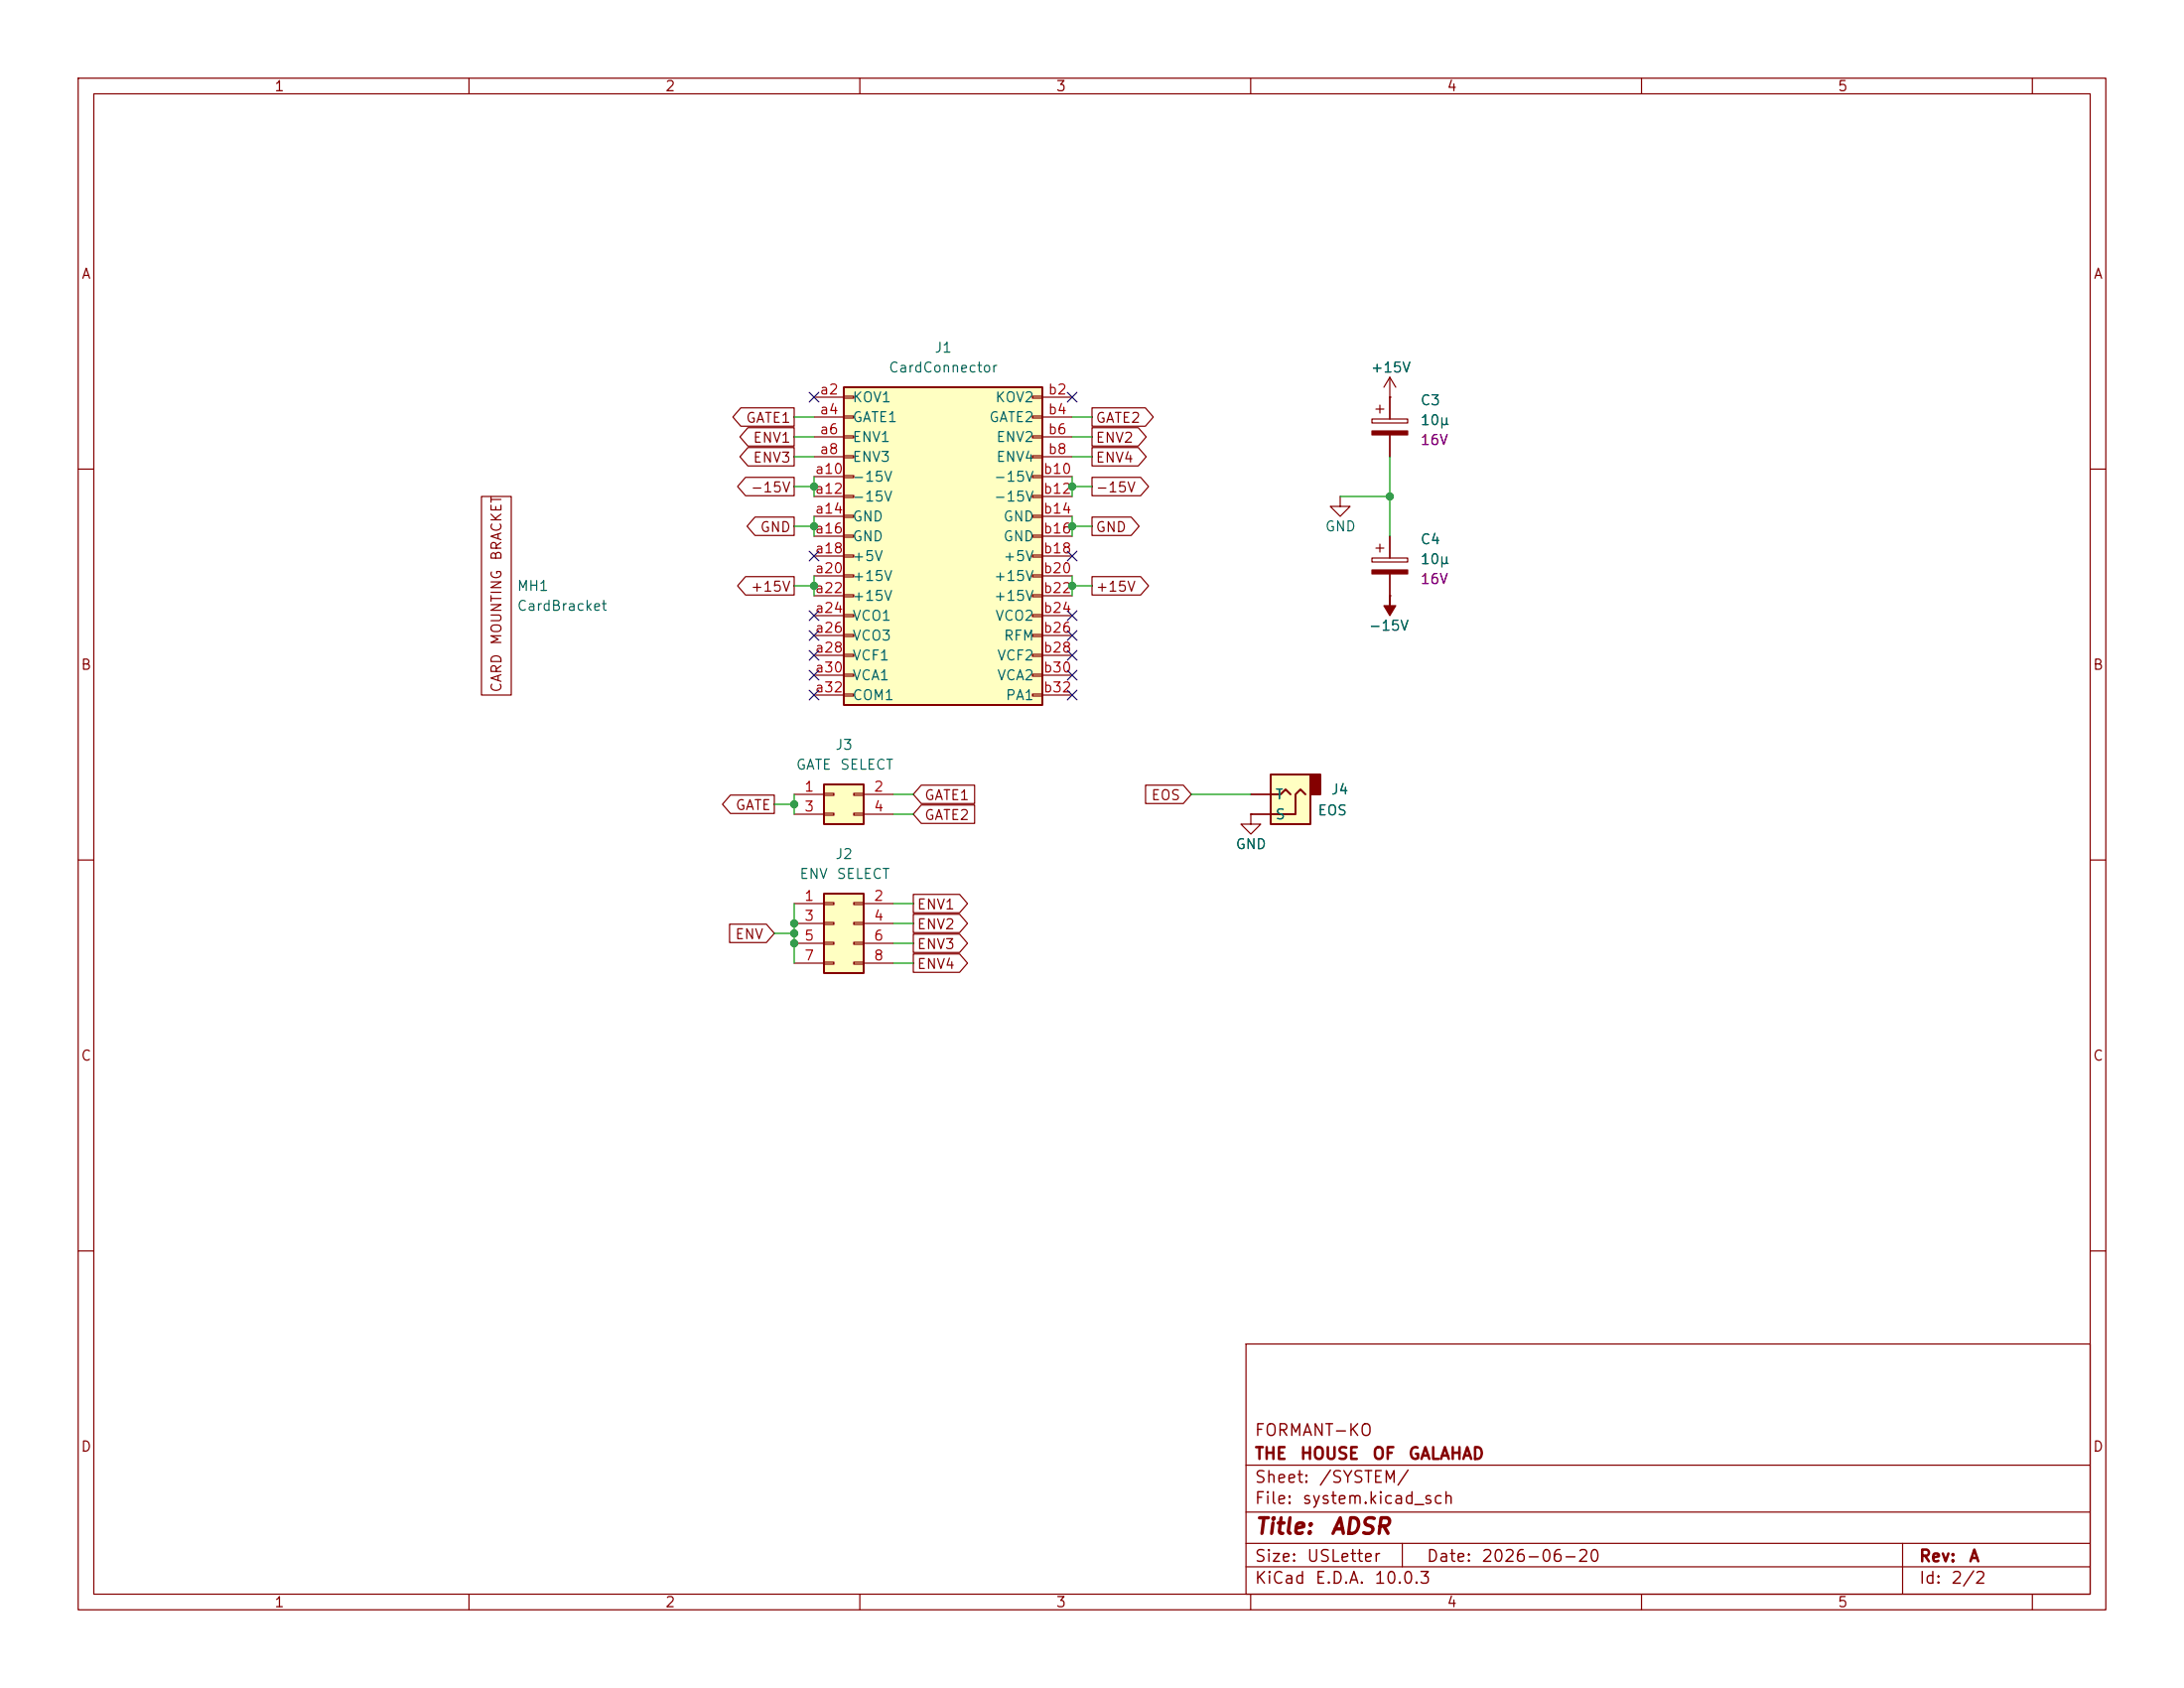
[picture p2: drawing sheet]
(kicad_sch
 (version 20260306)
 (generator "eeschema")
 (generator_version "10.0")
 (paper "USLetter")
 (title_block
  (title "ADSR")
  (date "2026-06-20")
  (rev "A")
  (company "THE HOUSE OF GALAHAD")
  (comment 1 "FORMANT-KO"))
 (lib_symbols
  (symbol "Connector_Generic:Conn_02x02_Odd_Even"
   (pin_names
    (offset 1.016) (hide yes)) (exclude_from_sim no) (in_bom yes) (on_board yes)
   (in_pos_files yes)
   (duplicate_pin_numbers_are_jumpers no)
   (property "Reference" "J" (at 1.27 2.54 0) (show_name no) (do_not_autoplace no) (effects (font (size 1.27 1.27))))
   (property "Value" "Conn_02x02_Odd_Even" (at 1.27 -5.08 0) (show_name no) (do_not_autoplace no) (effects (font (size 1.27 1.27))))
   (property "Footprint" "" (at 0 0 0) (show_name no) (do_not_autoplace no) (hide yes) (effects (font (size 1.27 1.27))))
   (property "Datasheet" "" (at 0 0 0) (show_name no) (do_not_autoplace no) (hide yes) (effects (font (size 1.27 1.27))))
   (property "Description" "Generic connector, double row, 02x02, odd/even pin numbering scheme (row 1 odd numbers, row 2 even numbers), script generated (kicad-library-utils/schlib/autogen/connector/)" (at 0 0 0) (show_name no) (do_not_autoplace no) (hide yes) (effects (font (size 1.27 1.27))))
   (symbol "Conn_02x02_Odd_Even_1_1"
    (rectangle (start -1.27 1.27) (end 3.81 -3.81) (stroke (width 0.254) (type default)) (fill (type background)))
    (rectangle (start -1.27 0.127) (end 0 -0.127) (stroke (width 0.1524) (type default)) (fill (type none)))
    (rectangle (start -1.27 -2.413) (end 0 -2.667) (stroke (width 0.1524) (type default)) (fill (type none)))
    (rectangle (start 3.81 0.127) (end 2.54 -0.127) (stroke (width 0.1524) (type default)) (fill (type none)))
    (rectangle (start 3.81 -2.413) (end 2.54 -2.667) (stroke (width 0.1524) (type default)) (fill (type none)))
    (pin passive line (at -5.08 0 0) (length 3.81) (name "Pin_1" (effects (font (size 1.27 1.27)))) (number "1" (effects (font (size 1.27 1.27)))))
    (pin passive line (at 7.62 0 180) (length 3.81) (name "Pin_2" (effects (font (size 1.27 1.27)))) (number "2" (effects (font (size 1.27 1.27)))))
    (pin passive line (at -5.08 -2.54 0) (length 3.81) (name "Pin_3" (effects (font (size 1.27 1.27)))) (number "3" (effects (font (size 1.27 1.27)))))
    (pin passive line (at 7.62 -2.54 180) (length 3.81) (name "Pin_4" (effects (font (size 1.27 1.27)))) (number "4" (effects (font (size 1.27 1.27))))))
   (embedded_fonts no))
  (symbol "Connector_Generic:Conn_02x04_Odd_Even"
   (pin_names
    (offset 1.016) (hide yes)) (exclude_from_sim no) (in_bom yes) (on_board yes)
   (in_pos_files yes)
   (duplicate_pin_numbers_are_jumpers no)
   (property "Reference" "J" (at 1.27 5.08 0) (show_name no) (do_not_autoplace no) (effects (font (size 1.27 1.27))))
   (property "Value" "Conn_02x04_Odd_Even" (at 1.27 -7.62 0) (show_name no) (do_not_autoplace no) (effects (font (size 1.27 1.27))))
   (property "Footprint" "" (at 0 0 0) (show_name no) (do_not_autoplace no) (hide yes) (effects (font (size 1.27 1.27))))
   (property "Datasheet" "" (at 0 0 0) (show_name no) (do_not_autoplace no) (hide yes) (effects (font (size 1.27 1.27))))
   (property "Description" "Generic connector, double row, 02x04, odd/even pin numbering scheme (row 1 odd numbers, row 2 even numbers), script generated (kicad-library-utils/schlib/autogen/connector/)" (at 0 0 0) (show_name no) (do_not_autoplace no) (hide yes) (effects (font (size 1.27 1.27))))
   (symbol "Conn_02x04_Odd_Even_1_1"
    (rectangle (start -1.27 3.81) (end 3.81 -6.35) (stroke (width 0.254) (type default)) (fill (type background)))
    (rectangle (start -1.27 2.667) (end 0 2.413) (stroke (width 0.1524) (type default)) (fill (type none)))
    (rectangle (start -1.27 0.127) (end 0 -0.127) (stroke (width 0.1524) (type default)) (fill (type none)))
    (rectangle (start -1.27 -2.413) (end 0 -2.667) (stroke (width 0.1524) (type default)) (fill (type none)))
    (rectangle (start -1.27 -4.953) (end 0 -5.207) (stroke (width 0.1524) (type default)) (fill (type none)))
    (rectangle (start 3.81 2.667) (end 2.54 2.413) (stroke (width 0.1524) (type default)) (fill (type none)))
    (rectangle (start 3.81 0.127) (end 2.54 -0.127) (stroke (width 0.1524) (type default)) (fill (type none)))
    (rectangle (start 3.81 -2.413) (end 2.54 -2.667) (stroke (width 0.1524) (type default)) (fill (type none)))
    (rectangle (start 3.81 -4.953) (end 2.54 -5.207) (stroke (width 0.1524) (type default)) (fill (type none)))
    (pin passive line (at -5.08 2.54 0) (length 3.81) (name "Pin_1" (effects (font (size 1.27 1.27)))) (number "1" (effects (font (size 1.27 1.27)))))
    (pin passive line (at 7.62 2.54 180) (length 3.81) (name "Pin_2" (effects (font (size 1.27 1.27)))) (number "2" (effects (font (size 1.27 1.27)))))
    (pin passive line (at -5.08 0 0) (length 3.81) (name "Pin_3" (effects (font (size 1.27 1.27)))) (number "3" (effects (font (size 1.27 1.27)))))
    (pin passive line (at 7.62 0 180) (length 3.81) (name "Pin_4" (effects (font (size 1.27 1.27)))) (number "4" (effects (font (size 1.27 1.27)))))
    (pin passive line (at -5.08 -2.54 0) (length 3.81) (name "Pin_5" (effects (font (size 1.27 1.27)))) (number "5" (effects (font (size 1.27 1.27)))))
    (pin passive line (at 7.62 -2.54 180) (length 3.81) (name "Pin_6" (effects (font (size 1.27 1.27)))) (number "6" (effects (font (size 1.27 1.27)))))
    (pin passive line (at -5.08 -5.08 0) (length 3.81) (name "Pin_7" (effects (font (size 1.27 1.27)))) (number "7" (effects (font (size 1.27 1.27)))))
    (pin passive line (at 7.62 -5.08 180) (length 3.81) (name "Pin_8" (effects (font (size 1.27 1.27)))) (number "8" (effects (font (size 1.27 1.27))))))
   (embedded_fonts no))
  (symbol "FormantKO:C_Polarized"
   (pin_numbers (hide yes))
   (pin_names
    (offset 0.254)) (exclude_from_sim no) (in_bom yes) (on_board yes)
   (in_pos_files yes)
   (duplicate_pin_numbers_are_jumpers no)
   (property "Reference" "C" (at 0.635 2.54 0) (show_name no) (do_not_autoplace no) (effects (font (size 1.27 1.27)) (justify left)))
   (property "Value" "C_Polarized" (at 0.635 -2.54 0) (show_name no) (do_not_autoplace no) (effects (font (size 1.27 1.27)) (justify left)))
   (property "Footprint" "FormantKO:CP_Axial_600" (at 0.9652 -3.81 0) (show_name no) (do_not_autoplace no) (hide yes) (effects (font (size 1.27 1.27))))
   (property "Datasheet" "" (at 0 0 0) (show_name no) (do_not_autoplace no) (hide yes) (effects (font (size 1.27 1.27))))
   (property "Description" "Polarized capacitor" (at 0 0 0) (show_name no) (do_not_autoplace no) (hide yes) (effects (font (size 1.27 1.27))))
   (property "Voltage" "V" (at 1.778 -4.826 0) (show_name no) (do_not_autoplace no) (effects (font (size 1.27 1.27))))
   (symbol "C_Polarized_0_1"
    (rectangle (start -2.286 0.508) (end 2.286 1.016) (stroke (width 0) (type default)) (fill (type none)))
    (polyline (pts (xy -1.778 2.286) (xy -0.762 2.286)) (stroke (width 0) (type default)) (fill (type none)))
    (polyline (pts (xy -1.27 2.794) (xy -1.27 1.778)) (stroke (width 0) (type default)) (fill (type none)))
    (rectangle (start 2.286 -0.508) (end -2.286 -1.016) (stroke (width 0) (type default)) (fill (type outline))))
   (symbol "C_Polarized_1_1"
    (pin passive line (at 0 3.81 270) (length 2.794) (name "" (effects (font (size 1.27 1.27)))) (number "1" (effects (font (size 1.27 1.27)))))
    (pin passive line (at 0 -3.81 90) (length 2.794) (name "" (effects (font (size 1.27 1.27)))) (number "2" (effects (font (size 1.27 1.27))))))
   (embedded_fonts no))
  (symbol "FormantKO:CardBracket" (exclude_from_sim no) (in_bom yes) (on_board yes)
   (in_pos_files yes)
   (duplicate_pin_numbers_are_jumpers no)
   (property "Reference" "MH" (at 0 13.97 0) (show_name no) (do_not_autoplace no) (effects (font (size 1.27 1.27))))
   (property "Value" "CardBracket" (at 0 0 0) (show_name no) (do_not_autoplace no) (effects (font (size 1.27 1.27))))
   (property "Footprint" "FormantKO:Card_Bracket" (at 0 0 0) (show_name no) (do_not_autoplace no) (hide yes) (effects (font (size 1.27 1.27))))
   (property "Datasheet" "" (at 0 0 0) (show_name no) (do_not_autoplace no) (hide yes) (effects (font (size 1.27 1.27))))
   (property "Description" "" (at 0 0 0) (show_name no) (do_not_autoplace no) (hide yes) (effects (font (size 1.27 1.27))))
   (symbol "CardBracket_0_1"
    (rectangle (start -1.905 12.7) (end 1.905 -12.7) (stroke (width 0) (type default)) (fill (type none))))
   (symbol "CardBracket_1_1"
    (text "CARD MOUNTING BRACKET" (at 0 0 900) (effects (font (size 1.27 1.27)))))
   (embedded_fonts no))
  (symbol "FormantKO:CardConnector"
   (pin_names
    (offset 1.016)) (exclude_from_sim no) (in_bom yes) (on_board yes)
   (in_pos_files yes)
   (duplicate_pin_numbers_are_jumpers no)
   (property "Reference" "J" (at 0 22.225 0) (show_name no) (do_not_autoplace no) (effects (font (size 1.27 1.27))))
   (property "Value" "CardConnector" (at 0 -22.225 0) (show_name no) (do_not_autoplace no) (effects (font (size 1.27 1.27))))
   (property "Footprint" "FormantKO:Card_Connector" (at 0 0 0) (show_name no) (do_not_autoplace no) (hide yes) (effects (font (size 1.27 1.27))))
   (property "Datasheet" "" (at 0.635 1.27 0) (show_name no) (do_not_autoplace no) (hide yes) (effects (font (size 1.27 1.27))))
   (property "Description" "DIN41612 connector, double row (AB) even pins only, 02x16, script generated (kicad-library-utils/schlib/autogen/connector/)" (at 0 0 0) (show_name no) (do_not_autoplace no) (hide yes) (effects (font (size 1.27 1.27))))
   (symbol "CardConnector_1_1"
    (rectangle (start -12.7 20.32) (end 12.7 -20.32) (stroke (width 0.254) (type default)) (fill (type background)))
    (rectangle (start -12.7 19.177) (end -11.43 18.923) (stroke (width 0.1524) (type default)) (fill (type none)))
    (rectangle (start -12.7 16.637) (end -11.43 16.383) (stroke (width 0.1524) (type default)) (fill (type none)))
    (rectangle (start -12.7 14.097) (end -11.43 13.843) (stroke (width 0.1524) (type default)) (fill (type none)))
    (rectangle (start -12.7 11.557) (end -11.43 11.303) (stroke (width 0.1524) (type default)) (fill (type none)))
    (rectangle (start -12.7 9.017) (end -11.43 8.763) (stroke (width 0.1524) (type default)) (fill (type none)))
    (rectangle (start -12.7 6.477) (end -11.43 6.223) (stroke (width 0.1524) (type default)) (fill (type none)))
    (rectangle (start -12.7 3.937) (end -11.43 3.683) (stroke (width 0.1524) (type default)) (fill (type none)))
    (rectangle (start -12.7 1.397) (end -11.43 1.143) (stroke (width 0.1524) (type default)) (fill (type none)))
    (rectangle (start -12.7 -1.143) (end -11.43 -1.397) (stroke (width 0.1524) (type default)) (fill (type none)))
    (rectangle (start -12.7 -3.683) (end -11.43 -3.937) (stroke (width 0.1524) (type default)) (fill (type none)))
    (rectangle (start -12.7 -6.223) (end -11.43 -6.477) (stroke (width 0.1524) (type default)) (fill (type none)))
    (rectangle (start -12.7 -8.763) (end -11.43 -9.017) (stroke (width 0.1524) (type default)) (fill (type none)))
    (rectangle (start -12.7 -11.303) (end -11.43 -11.557) (stroke (width 0.1524) (type default)) (fill (type none)))
    (rectangle (start -12.7 -13.843) (end -11.43 -14.097) (stroke (width 0.1524) (type default)) (fill (type none)))
    (rectangle (start -12.7 -16.383) (end -11.43 -16.637) (stroke (width 0.1524) (type default)) (fill (type none)))
    (rectangle (start -12.7 -18.923) (end -11.43 -19.177) (stroke (width 0.1524) (type default)) (fill (type none)))
    (rectangle (start 12.7 19.177) (end 11.43 18.923) (stroke (width 0.1524) (type default)) (fill (type none)))
    (rectangle (start 12.7 16.637) (end 11.43 16.383) (stroke (width 0.1524) (type default)) (fill (type none)))
    (rectangle (start 12.7 14.097) (end 11.43 13.843) (stroke (width 0.1524) (type default)) (fill (type none)))
    (rectangle (start 12.7 11.557) (end 11.43 11.303) (stroke (width 0.1524) (type default)) (fill (type none)))
    (rectangle (start 12.7 9.017) (end 11.43 8.763) (stroke (width 0.1524) (type default)) (fill (type none)))
    (rectangle (start 12.7 6.477) (end 11.43 6.223) (stroke (width 0.1524) (type default)) (fill (type none)))
    (rectangle (start 12.7 3.937) (end 11.43 3.683) (stroke (width 0.1524) (type default)) (fill (type none)))
    (rectangle (start 12.7 1.397) (end 11.43 1.143) (stroke (width 0.1524) (type default)) (fill (type none)))
    (rectangle (start 12.7 -1.143) (end 11.43 -1.397) (stroke (width 0.1524) (type default)) (fill (type none)))
    (rectangle (start 12.7 -3.683) (end 11.43 -3.937) (stroke (width 0.1524) (type default)) (fill (type none)))
    (rectangle (start 12.7 -6.223) (end 11.43 -6.477) (stroke (width 0.1524) (type default)) (fill (type none)))
    (rectangle (start 12.7 -8.763) (end 11.43 -9.017) (stroke (width 0.1524) (type default)) (fill (type none)))
    (rectangle (start 12.7 -11.303) (end 11.43 -11.557) (stroke (width 0.1524) (type default)) (fill (type none)))
    (rectangle (start 12.7 -13.843) (end 11.43 -14.097) (stroke (width 0.1524) (type default)) (fill (type none)))
    (rectangle (start 12.7 -16.383) (end 11.43 -16.637) (stroke (width 0.1524) (type default)) (fill (type none)))
    (rectangle (start 12.7 -18.923) (end 11.43 -19.177) (stroke (width 0.1524) (type default)) (fill (type none)))
    (pin passive line (at -16.51 19.05 0) (length 3.81) (name "KOV1" (effects (font (size 1.27 1.27)))) (number "a2" (effects (font (size 1.27 1.27)))))
    (pin passive line (at -16.51 16.51 0) (length 3.81) (name "GATE1" (effects (font (size 1.27 1.27)))) (number "a4" (effects (font (size 1.27 1.27)))))
    (pin passive line (at -16.51 13.97 0) (length 3.81) (name "ENV1" (effects (font (size 1.27 1.27)))) (number "a6" (effects (font (size 1.27 1.27)))))
    (pin passive line (at -16.51 11.43 0) (length 3.81) (name "ENV3" (effects (font (size 1.27 1.27)))) (number "a8" (effects (font (size 1.27 1.27)))))
    (pin power_out line (at -16.51 8.89 0) (length 3.81) (name "-15V" (effects (font (size 1.27 1.27)))) (number "a10" (effects (font (size 1.27 1.27)))))
    (pin passive line (at -16.51 6.35 0) (length 3.81) (name "-15V" (effects (font (size 1.27 1.27)))) (number "a12" (effects (font (size 1.27 1.27)))))
    (pin power_out line (at -16.51 3.81 0) (length 3.81) (name "GND" (effects (font (size 1.27 1.27)))) (number "a14" (effects (font (size 1.27 1.27)))))
    (pin passive line (at -16.51 1.27 0) (length 3.81) (name "GND" (effects (font (size 1.27 1.27)))) (number "a16" (effects (font (size 1.27 1.27)))))
    (pin power_out line (at -16.51 -1.27 0) (length 3.81) (name "+5V" (effects (font (size 1.27 1.27)))) (number "a18" (effects (font (size 1.27 1.27)))))
    (pin power_out line (at -16.51 -3.81 0) (length 3.81) (name "+15V" (effects (font (size 1.27 1.27)))) (number "a20" (effects (font (size 1.27 1.27)))))
    (pin passive line (at -16.51 -6.35 0) (length 3.81) (name "+15V" (effects (font (size 1.27 1.27)))) (number "a22" (effects (font (size 1.27 1.27)))))
    (pin output line (at -16.51 -8.89 0) (length 3.81) (name "VCO1" (effects (font (size 1.27 1.27)))) (number "a24" (effects (font (size 1.27 1.27)))))
    (pin output line (at -16.51 -11.43 0) (length 3.81) (name "VCO3" (effects (font (size 1.27 1.27)))) (number "a26" (effects (font (size 1.27 1.27)))))
    (pin output line (at -16.51 -13.97 0) (length 3.81) (name "VCF1" (effects (font (size 1.27 1.27)))) (number "a28" (effects (font (size 1.27 1.27)))))
    (pin output line (at -16.51 -16.51 0) (length 3.81) (name "VCA1" (effects (font (size 1.27 1.27)))) (number "a30" (effects (font (size 1.27 1.27)))))
    (pin output line (at -16.51 -19.05 0) (length 3.81) (name "COM1" (effects (font (size 1.27 1.27)))) (number "a32" (effects (font (size 1.27 1.27)))))
    (pin output line (at 16.51 19.05 180) (length 3.81) (name "KOV2" (effects (font (size 1.27 1.27)))) (number "b2" (effects (font (size 1.27 1.27)))))
    (pin output line (at 16.51 16.51 180) (length 3.81) (name "GATE2" (effects (font (size 1.27 1.27)))) (number "b4" (effects (font (size 1.27 1.27)))))
    (pin output line (at 16.51 13.97 180) (length 3.81) (name "ENV2" (effects (font (size 1.27 1.27)))) (number "b6" (effects (font (size 1.27 1.27)))))
    (pin output line (at 16.51 11.43 180) (length 3.81) (name "ENV4" (effects (font (size 1.27 1.27)))) (number "b8" (effects (font (size 1.27 1.27)))))
    (pin passive line (at 16.51 8.89 180) (length 3.81) (name "-15V" (effects (font (size 1.27 1.27)))) (number "b10" (effects (font (size 1.27 1.27)))))
    (pin passive line (at 16.51 6.35 180) (length 3.81) (name "-15V" (effects (font (size 1.27 1.27)))) (number "b12" (effects (font (size 1.27 1.27)))))
    (pin passive line (at 16.51 3.81 180) (length 3.81) (name "GND" (effects (font (size 1.27 1.27)))) (number "b14" (effects (font (size 1.27 1.27)))))
    (pin passive line (at 16.51 1.27 180) (length 3.81) (name "GND" (effects (font (size 1.27 1.27)))) (number "b16" (effects (font (size 1.27 1.27)))))
    (pin passive line (at 16.51 -1.27 180) (length 3.81) (name "+5V" (effects (font (size 1.27 1.27)))) (number "b18" (effects (font (size 1.27 1.27)))))
    (pin passive line (at 16.51 -3.81 180) (length 3.81) (name "+15V" (effects (font (size 1.27 1.27)))) (number "b20" (effects (font (size 1.27 1.27)))))
    (pin passive line (at 16.51 -6.35 180) (length 3.81) (name "+15V" (effects (font (size 1.27 1.27)))) (number "b22" (effects (font (size 1.27 1.27)))))
    (pin output line (at 16.51 -8.89 180) (length 3.81) (name "VCO2" (effects (font (size 1.27 1.27)))) (number "b24" (effects (font (size 1.27 1.27)))))
    (pin output line (at 16.51 -11.43 180) (length 3.81) (name "RFM" (effects (font (size 1.27 1.27)))) (number "b26" (effects (font (size 1.27 1.27)))))
    (pin output line (at 16.51 -13.97 180) (length 3.81) (name "VCF2" (effects (font (size 1.27 1.27)))) (number "b28" (effects (font (size 1.27 1.27)))))
    (pin output line (at 16.51 -16.51 180) (length 3.81) (name "VCA2" (effects (font (size 1.27 1.27)))) (number "b30" (effects (font (size 1.27 1.27)))))
    (pin output line (at 16.51 -19.05 180) (length 3.81) (name "PA1" (effects (font (size 1.27 1.27)))) (number "b32" (effects (font (size 1.27 1.27))))))
   (embedded_fonts no))
  (symbol "FormantKO:MonoJack"
   (pin_numbers (hide yes)) (exclude_from_sim no) (in_bom yes) (on_board yes)
   (in_pos_files yes)
   (duplicate_pin_numbers_are_jumpers no)
   (property "Reference" "J" (at 0 3.81 0) (show_name no) (do_not_autoplace no) (effects (font (size 1.27 1.27))))
   (property "Value" "MonoJack" (at 7.62 -1.905 0) (show_name no) (do_not_autoplace no) (effects (font (size 1.27 1.27))))
   (property "Footprint" "FormantKO:PanelConnector_1x02" (at 0 0 0) (show_name no) (do_not_autoplace no) (hide yes) (effects (font (size 1.27 1.27))))
   (property "Datasheet" "" (at 0 0 0) (show_name no) (do_not_autoplace no) (hide yes) (effects (font (size 1.27 1.27))))
   (property "Description" "Audio Jack, 2 Poles (Mono / TS)" (at 0 0 0) (show_name no) (do_not_autoplace no) (hide yes) (effects (font (size 1.27 1.27))))
   (property "Legend" "LEGEND" (at 0 -5.08 0) (show_name no) (do_not_autoplace no) (hide yes) (effects (font (size 1.27 1.27))))
   (symbol "MonoJack_0_1"
    (polyline (pts (xy -2.54 -2.54) (xy 0.635 -2.54) (xy 0.635 0) (xy 1.27 0.635) (xy 1.905 0)) (stroke (width 0.254) (type default)) (fill (type none)))
    (polyline (pts (xy 0 0) (xy -0.635 0.635) (xy -1.27 0) (xy -2.54 0)) (stroke (width 0.254) (type default)) (fill (type none)))
    (rectangle (start 2.54 -3.81) (end -2.54 2.54) (stroke (width 0.254) (type default)) (fill (type background)))
    (rectangle (start 3.81 0) (end 2.54 2.54) (stroke (width 0.254) (type default)) (fill (type outline))))
   (symbol "MonoJack_1_1"
    (pin passive line (at -5.08 -2.54 0) (length 2.54) (name "S" (effects (font (size 1.27 1.27)))) (number "1" (effects (font (size 1.27 1.27)))))
    (pin passive line (at -5.08 0 0) (length 2.54) (name "T" (effects (font (size 1.27 1.27)))) (number "2" (effects (font (size 1.27 1.27))))))
   (embedded_fonts no))
  (symbol "power:+15V"
   (power global)
   (pin_numbers (hide yes))
   (pin_names
    (offset 0) (hide yes)) (exclude_from_sim no) (in_bom yes) (on_board yes)
   (in_pos_files yes)
   (duplicate_pin_numbers_are_jumpers no)
   (property "Reference" "#PWR" (at 0 -3.81 0) (show_name no) (do_not_autoplace no) (hide yes) (effects (font (size 1.27 1.27))))
   (property "Value" "+15V" (at 0 3.556 0) (show_name no) (do_not_autoplace no) (effects (font (size 1.27 1.27))))
   (property "Footprint" "" (at 0 0 0) (show_name no) (do_not_autoplace no) (hide yes) (effects (font (size 1.27 1.27))))
   (property "Datasheet" "" (at 0 0 0) (show_name no) (do_not_autoplace no) (hide yes) (effects (font (size 1.27 1.27))))
   (property "Description" "Power symbol creates a global label with name \"+15V\"" (at 0 0 0) (show_name no) (do_not_autoplace no) (hide yes) (effects (font (size 1.27 1.27))))
   (symbol "+15V_0_1"
    (polyline (pts (xy -0.762 1.27) (xy 0 2.54)) (stroke (width 0) (type default)) (fill (type none)))
    (polyline (pts (xy 0 2.54) (xy 0.762 1.27)) (stroke (width 0) (type default)) (fill (type none)))
    (polyline (pts (xy 0 0) (xy 0 2.54)) (stroke (width 0) (type default)) (fill (type none))))
   (symbol "+15V_1_1"
    (pin power_in line (at 0 0 90) (length 0) (name "" (effects (font (size 1.27 1.27)))) (number "1" (effects (font (size 1.27 1.27))))))
   (embedded_fonts no))
  (symbol "power:-15V"
   (power global)
   (pin_numbers (hide yes))
   (pin_names
    (offset 0) (hide yes)) (exclude_from_sim no) (in_bom yes) (on_board yes)
   (in_pos_files yes)
   (duplicate_pin_numbers_are_jumpers no)
   (property "Reference" "#PWR" (at 0 -3.81 0) (show_name no) (do_not_autoplace no) (hide yes) (effects (font (size 1.27 1.27))))
   (property "Value" "-15V" (at 0 3.556 0) (show_name no) (do_not_autoplace no) (effects (font (size 1.27 1.27))))
   (property "Footprint" "" (at 0 0 0) (show_name no) (do_not_autoplace no) (hide yes) (effects (font (size 1.27 1.27))))
   (property "Datasheet" "" (at 0 0 0) (show_name no) (do_not_autoplace no) (hide yes) (effects (font (size 1.27 1.27))))
   (property "Description" "Power symbol creates a global label with name \"-15V\"" (at 0 0 0) (show_name no) (do_not_autoplace no) (hide yes) (effects (font (size 1.27 1.27))))
   (symbol "-15V_0_0"
    (pin power_in line (at 0 0 90) (length 0) (name "" (effects (font (size 1.27 1.27)))) (number "1" (effects (font (size 1.27 1.27))))))
   (symbol "-15V_0_1"
    (polyline (pts (xy 0 0) (xy 0 1.27) (xy 0.762 1.27) (xy 0 2.54) (xy -0.762 1.27) (xy 0 1.27)) (stroke (width 0) (type default)) (fill (type outline))))
   (embedded_fonts no))
  (symbol "power:GND"
   (power global)
   (pin_numbers (hide yes))
   (pin_names
    (offset 0) (hide yes)) (exclude_from_sim no) (in_bom yes) (on_board yes)
   (in_pos_files yes)
   (duplicate_pin_numbers_are_jumpers no)
   (property "Reference" "#PWR" (at 0 -6.35 0) (show_name no) (do_not_autoplace no) (hide yes) (effects (font (size 1.27 1.27))))
   (property "Value" "GND" (at 0 -3.81 0) (show_name no) (do_not_autoplace no) (effects (font (size 1.27 1.27))))
   (property "Footprint" "" (at 0 0 0) (show_name no) (do_not_autoplace no) (hide yes) (effects (font (size 1.27 1.27))))
   (property "Datasheet" "" (at 0 0 0) (show_name no) (do_not_autoplace no) (hide yes) (effects (font (size 1.27 1.27))))
   (property "Description" "Power symbol creates a global label with name \"GND\" , ground" (at 0 0 0) (show_name no) (do_not_autoplace no) (hide yes) (effects (font (size 1.27 1.27))))
   (symbol "GND_0_1"
    (polyline (pts (xy 0 0) (xy 0 -1.27) (xy 1.27 -1.27) (xy 0 -2.54) (xy -1.27 -1.27) (xy 0 -1.27)) (stroke (width 0) (type default)) (fill (type none))))
   (symbol "GND_1_1"
    (pin power_in line (at 0 0 270) (length 0) (name "" (effects (font (size 1.27 1.27)))) (number "1" (effects (font (size 1.27 1.27))))))
   (embedded_fonts no)))
 (junction
  (at 104.14 62.23)
  (diameter 0)
  (color 0 0 0 0))
 (junction
  (at 101.6 102.87)
  (diameter 0)
  (color 0 0 0 0))
 (junction
  (at 177.8 63.5)
  (diameter 0)
  (color 0 0 0 0))
 (junction
  (at 101.6 118.11)
  (diameter 0)
  (color 0 0 0 0))
 (junction
  (at 101.6 119.38)
  (diameter 0)
  (color 0 0 0 0))
 (junction
  (at 137.16 62.23)
  (diameter 0)
  (color 0 0 0 0))
 (junction
  (at 104.14 67.31)
  (diameter 0)
  (color 0 0 0 0))
 (junction
  (at 137.16 67.31)
  (diameter 0)
  (color 0 0 0 0))
 (junction
  (at 104.14 74.93)
  (diameter 0)
  (color 0 0 0 0))
 (junction
  (at 137.16 74.93)
  (diameter 0)
  (color 0 0 0 0))
 (junction
  (at 101.6 120.65)
  (diameter 0)
  (color 0 0 0 0))
 (no_connect
  (at 137.16 83.82))
 (no_connect
  (at 137.16 88.9))
 (no_connect
  (at 137.16 78.74))
 (no_connect
  (at 137.16 86.36))
 (no_connect
  (at 104.14 50.8))
 (no_connect
  (at 104.14 88.9))
 (no_connect
  (at 104.14 71.12))
 (no_connect
  (at 104.14 81.28))
 (no_connect
  (at 104.14 86.36))
 (no_connect
  (at 137.16 71.12))
 (no_connect
  (at 104.14 83.82))
 (no_connect
  (at 137.16 81.28))
 (no_connect
  (at 104.14 78.74))
 (no_connect
  (at 137.16 50.8))
 (wire
  (pts (xy 101.6 102.87) (xy 101.6 104.14))
  (stroke (width 0) (type default)))
 (wire
  (pts (xy 137.16 62.23) (xy 137.16 63.5))
  (stroke (width 0) (type default)))
 (wire
  (pts (xy 137.16 66.04) (xy 137.16 67.31))
  (stroke (width 0) (type default)))
 (wire
  (pts (xy 104.14 60.96) (xy 104.14 62.23))
  (stroke (width 0) (type default)))
 (wire
  (pts (xy 116.84 101.6) (xy 114.3 101.6))
  (stroke (width 0) (type default)))
 (wire
  (pts (xy 101.6 55.88) (xy 104.14 55.88))
  (stroke (width 0) (type default)))
 (wire
  (pts (xy 101.6 67.31) (xy 104.14 67.31))
  (stroke (width 0) (type default)))
 (wire
  (pts (xy 101.6 74.93) (xy 104.14 74.93))
  (stroke (width 0) (type default)))
 (wire
  (pts (xy 177.8 63.5) (xy 177.8 68.58))
  (stroke (width 0) (type default)))
 (wire
  (pts (xy 114.3 120.65) (xy 116.84 120.65))
  (stroke (width 0) (type default)))
 (wire
  (pts (xy 116.84 104.14) (xy 114.3 104.14))
  (stroke (width 0) (type default)))
 (wire
  (pts (xy 101.6 58.42) (xy 104.14 58.42))
  (stroke (width 0) (type default)))
 (wire
  (pts (xy 101.6 119.38) (xy 101.6 120.65))
  (stroke (width 0) (type default)))
 (wire
  (pts (xy 137.16 67.31) (xy 137.16 68.58))
  (stroke (width 0) (type default)))
 (wire
  (pts (xy 177.8 58.42) (xy 177.8 63.5))
  (stroke (width 0) (type default)))
 (wire
  (pts (xy 137.16 74.93) (xy 139.7 74.93))
  (stroke (width 0) (type default)))
 (wire
  (pts (xy 104.14 67.31) (xy 104.14 68.58))
  (stroke (width 0) (type default)))
 (wire
  (pts (xy 101.6 120.65) (xy 101.6 123.19))
  (stroke (width 0) (type default)))
 (wire
  (pts (xy 104.14 74.93) (xy 104.14 76.2))
  (stroke (width 0) (type default)))
 (wire
  (pts (xy 137.16 62.23) (xy 139.7 62.23))
  (stroke (width 0) (type default)))
 (wire
  (pts (xy 137.16 74.93) (xy 137.16 76.2))
  (stroke (width 0) (type default)))
 (wire
  (pts (xy 104.14 73.66) (xy 104.14 74.93))
  (stroke (width 0) (type default)))
 (wire
  (pts (xy 137.16 67.31) (xy 139.7 67.31))
  (stroke (width 0) (type default)))
 (wire
  (pts (xy 137.16 73.66) (xy 137.16 74.93))
  (stroke (width 0) (type default)))
 (wire
  (pts (xy 99.06 119.38) (xy 101.6 119.38))
  (stroke (width 0) (type default)))
 (wire
  (pts (xy 104.14 62.23) (xy 104.14 63.5))
  (stroke (width 0) (type default)))
 (wire
  (pts (xy 171.45 63.5) (xy 177.8 63.5))
  (stroke (width 0) (type default)))
 (wire
  (pts (xy 104.14 66.04) (xy 104.14 67.31))
  (stroke (width 0) (type default)))
 (wire
  (pts (xy 152.4 101.6) (xy 160.02 101.6))
  (stroke (width 0) (type default)))
 (wire
  (pts (xy 114.3 118.11) (xy 116.84 118.11))
  (stroke (width 0) (type default)))
 (wire
  (pts (xy 101.6 101.6) (xy 101.6 102.87))
  (stroke (width 0) (type default)))
 (wire
  (pts (xy 114.3 123.19) (xy 116.84 123.19))
  (stroke (width 0) (type default)))
 (wire
  (pts (xy 99.06 102.87) (xy 101.6 102.87))
  (stroke (width 0) (type default)))
 (wire
  (pts (xy 101.6 115.57) (xy 101.6 118.11))
  (stroke (width 0) (type default)))
 (wire
  (pts (xy 101.6 62.23) (xy 104.14 62.23))
  (stroke (width 0) (type default)))
 (wire
  (pts (xy 139.7 53.34) (xy 137.16 53.34))
  (stroke (width 0) (type default)))
 (wire
  (pts (xy 101.6 53.34) (xy 104.14 53.34))
  (stroke (width 0) (type default)))
 (wire
  (pts (xy 101.6 118.11) (xy 101.6 119.38))
  (stroke (width 0) (type default)))
 (wire
  (pts (xy 137.16 58.42) (xy 139.7 58.42))
  (stroke (width 0) (type default)))
 (wire
  (pts (xy 114.3 115.57) (xy 116.84 115.57))
  (stroke (width 0) (type default)))
 (wire
  (pts (xy 137.16 55.88) (xy 139.7 55.88))
  (stroke (width 0) (type default)))
 (wire
  (pts (xy 137.16 60.96) (xy 137.16 62.23))
  (stroke (width 0) (type default)))
 (global_label "ENV3"
  (shape output)
  (at 101.6 58.42 180)
  (fields_autoplaced yes)
  (effects (font (size 1.27 1.27)) (justify right))
  (property "Intersheetrefs" "${INTERSHEET_REFS}" (at 93.7421 58.42 0) (hide yes) (show_name no) (do_not_autoplace no) (effects (font (size 1.27 1.27)) (justify right))))
 (global_label "ENV4"
  (shape output)
  (at 139.7 58.42 0)
  (fields_autoplaced yes)
  (effects (font (size 1.27 1.27)) (justify left))
  (property "Intersheetrefs" "${INTERSHEET_REFS}" (at 147.5579 58.42 0) (hide yes) (show_name no) (do_not_autoplace no) (effects (font (size 1.27 1.27)) (justify left))))
 (global_label "+15V"
  (shape output)
  (at 101.6 74.93 180)
  (fields_autoplaced yes)
  (effects (font (size 1.27 1.27)) (justify right))
  (property "Intersheetrefs" "${INTERSHEET_REFS}" (at 93.4397 74.93 0) (hide yes) (show_name no) (do_not_autoplace no) (effects (font (size 1.27 1.27)) (justify right))))
 (global_label "GND"
  (shape output)
  (at 101.6 67.31 180)
  (fields_autoplaced yes)
  (effects (font (size 1.27 1.27)) (justify right))
  (property "Intersheetrefs" "${INTERSHEET_REFS}" (at 94.6492 67.31 0) (hide yes) (show_name no) (do_not_autoplace no) (effects (font (size 1.27 1.27)) (justify right))))
 (global_label "GATE2"
  (shape output)
  (at 139.7 53.34 0)
  (fields_autoplaced yes)
  (effects (font (size 1.27 1.27)) (justify left))
  (property "Intersheetrefs" "${INTERSHEET_REFS}" (at 148.465 53.34 0) (hide yes) (show_name no) (do_not_autoplace no) (effects (font (size 1.27 1.27)) (justify left))))
 (global_label "ENV"
  (shape input)
  (at 99.06 119.38 180)
  (fields_autoplaced yes)
  (effects (font (size 1.27 1.27)) (justify right))
  (property "Intersheetrefs" "${INTERSHEET_REFS}" (at 92.4116 119.38 0) (hide yes) (show_name no) (do_not_autoplace no) (effects (font (size 1.27 1.27)) (justify right))))
 (global_label "+15V"
  (shape output)
  (at 139.7 74.93 0)
  (fields_autoplaced yes)
  (effects (font (size 1.27 1.27)) (justify left))
  (property "Intersheetrefs" "${INTERSHEET_REFS}" (at 147.8603 74.93 0) (hide yes) (show_name no) (do_not_autoplace no) (effects (font (size 1.27 1.27)) (justify left))))
 (global_label "-15V"
  (shape output)
  (at 139.7 62.23 0)
  (fields_autoplaced yes)
  (effects (font (size 1.27 1.27)) (justify left))
  (property "Intersheetrefs" "${INTERSHEET_REFS}" (at 147.8603 62.23 0) (hide yes) (show_name no) (do_not_autoplace no) (effects (font (size 1.27 1.27)) (justify left))))
 (global_label "ENV4"
  (shape output)
  (at 116.84 123.19 0)
  (fields_autoplaced yes)
  (effects (font (size 1.27 1.27)) (justify left))
  (property "Intersheetrefs" "${INTERSHEET_REFS}" (at 124.6979 123.19 0) (hide yes) (show_name no) (do_not_autoplace no) (effects (font (size 1.27 1.27)) (justify left))))
 (global_label "EOS"
  (shape input)
  (at 152.4 101.6 180)
  (fields_autoplaced yes)
  (effects (font (size 1.27 1.27)) (justify right))
  (property "Intersheetrefs" "${INTERSHEET_REFS}" (at 145.6307 101.6 0) (hide yes) (show_name no) (do_not_autoplace no) (effects (font (size 1.27 1.27)) (justify right))))
 (global_label "-15V"
  (shape output)
  (at 101.6 62.23 180)
  (fields_autoplaced yes)
  (effects (font (size 1.27 1.27)) (justify right))
  (property "Intersheetrefs" "${INTERSHEET_REFS}" (at 93.4397 62.23 0) (hide yes) (show_name no) (do_not_autoplace no) (effects (font (size 1.27 1.27)) (justify right))))
 (global_label "GATE1"
  (shape input)
  (at 116.84 101.6 0)
  (fields_autoplaced yes)
  (effects (font (size 1.27 1.27)) (justify left))
  (property "Intersheetrefs" "${INTERSHEET_REFS}" (at 125.605 101.6 0) (hide yes) (show_name no) (do_not_autoplace no) (effects (font (size 1.27 1.27)) (justify left))))
 (global_label "ENV1"
  (shape output)
  (at 116.84 115.57 0)
  (fields_autoplaced yes)
  (effects (font (size 1.27 1.27)) (justify left))
  (property "Intersheetrefs" "${INTERSHEET_REFS}" (at 124.6979 115.57 0) (hide yes) (show_name no) (do_not_autoplace no) (effects (font (size 1.27 1.27)) (justify left))))
 (global_label "GATE1"
  (shape output)
  (at 101.6 53.34 180)
  (fields_autoplaced yes)
  (effects (font (size 1.27 1.27)) (justify right))
  (property "Intersheetrefs" "${INTERSHEET_REFS}" (at 92.835 53.34 0) (hide yes) (show_name no) (do_not_autoplace no) (effects (font (size 1.27 1.27)) (justify right))))
 (global_label "GND"
  (shape output)
  (at 139.7 67.31 0)
  (fields_autoplaced yes)
  (effects (font (size 1.27 1.27)) (justify left))
  (property "Intersheetrefs" "${INTERSHEET_REFS}" (at 146.6508 67.31 0) (hide yes) (show_name no) (do_not_autoplace no) (effects (font (size 1.27 1.27)) (justify left))))
 (global_label "ENV2"
  (shape output)
  (at 139.7 55.88 0)
  (fields_autoplaced yes)
  (effects (font (size 1.27 1.27)) (justify left))
  (property "Intersheetrefs" "${INTERSHEET_REFS}" (at 147.5579 55.88 0) (hide yes) (show_name no) (do_not_autoplace no) (effects (font (size 1.27 1.27)) (justify left))))
 (global_label "ENV3"
  (shape output)
  (at 116.84 120.65 0)
  (fields_autoplaced yes)
  (effects (font (size 1.27 1.27)) (justify left))
  (property "Intersheetrefs" "${INTERSHEET_REFS}" (at 124.6979 120.65 0) (hide yes) (show_name no) (do_not_autoplace no) (effects (font (size 1.27 1.27)) (justify left))))
 (global_label "GATE"
  (shape output)
  (at 99.06 102.87 180)
  (fields_autoplaced yes)
  (effects (font (size 1.27 1.27)) (justify right))
  (property "Intersheetrefs" "${INTERSHEET_REFS}" (at 91.5045 102.87 0) (hide yes) (show_name no) (do_not_autoplace no) (effects (font (size 1.27 1.27)) (justify right))))
 (global_label "ENV2"
  (shape output)
  (at 116.84 118.11 0)
  (fields_autoplaced yes)
  (effects (font (size 1.27 1.27)) (justify left))
  (property "Intersheetrefs" "${INTERSHEET_REFS}" (at 124.6979 118.11 0) (hide yes) (show_name no) (do_not_autoplace no) (effects (font (size 1.27 1.27)) (justify left))))
 (global_label "GATE2"
  (shape input)
  (at 116.84 104.14 0)
  (fields_autoplaced yes)
  (effects (font (size 1.27 1.27)) (justify left))
  (property "Intersheetrefs" "${INTERSHEET_REFS}" (at 125.605 104.14 0) (hide yes) (show_name no) (do_not_autoplace no) (effects (font (size 1.27 1.27)) (justify left))))
 (global_label "ENV1"
  (shape output)
  (at 101.6 55.88 180)
  (fields_autoplaced yes)
  (effects (font (size 1.27 1.27)) (justify right))
  (property "Intersheetrefs" "${INTERSHEET_REFS}" (at 93.7421 55.88 0) (hide yes) (show_name no) (do_not_autoplace no) (effects (font (size 1.27 1.27)) (justify right))))
 (symbol
  (lib_id "power:GND")
  (at 171.45 63.5 0)
  (unit 1)
  (body_style 1)
  (exclude_from_sim no)
  (in_bom yes)
  (on_board yes)
  (in_pos_files yes)
  (dnp no)
  (property "Reference" "#PWR014" (at 171.45 69.85 0) (hide yes) (show_name no) (do_not_autoplace no) (effects (font (size 1.27 1.27))))
  (property "Value" "GND" (at 169.418 67.31 0) (show_name no) (do_not_autoplace no) (effects (font (size 1.27 1.27)) (justify left)))
  (property "Footprint" "" (at 171.45 63.5 0) (hide yes) (show_name no) (do_not_autoplace no) (effects (font (size 1.27 1.27))))
  (property "Datasheet" "" (at 171.45 63.5 0) (hide yes) (show_name no) (do_not_autoplace no) (effects (font (size 1.27 1.27))))
  (property "Description" "Power symbol creates a global label with name \"GND\" , ground" (at 171.45 63.5 0) (hide yes) (show_name no) (do_not_autoplace no) (effects (font (size 1.27 1.27))))
  (pin "1"))
 (symbol
  (lib_id "FormantKO:CardConnector")
  (at 120.65 69.85 0)
  (unit 1)
  (body_style 1)
  (exclude_from_sim no)
  (in_bom yes)
  (on_board yes)
  (in_pos_files yes)
  (dnp no)
  (fields_autoplaced yes)
  (property "Reference" "J1" (at 120.65 44.45 0) (show_name no) (do_not_autoplace no) (effects (font (size 1.27 1.27))))
  (property "Value" "CardConnector" (at 120.65 46.99 0) (show_name no) (do_not_autoplace no) (effects (font (size 1.27 1.27))))
  (property "Footprint" "FormantKO:Card_Connector" (at 120.65 69.85 0) (hide yes) (show_name no) (do_not_autoplace no) (effects (font (size 1.27 1.27))))
  (property "Datasheet" "" (at 121.285 68.58 0) (hide yes) (show_name no) (do_not_autoplace no) (effects (font (size 1.27 1.27))))
  (property "Description" "DIN41612 connector, double row (AB) even pins only, 02x16, script generated (kicad-library-utils/schlib/autogen/connector/)" (at 120.65 69.85 0) (hide yes) (show_name no) (do_not_autoplace no) (effects (font (size 1.27 1.27))))
  (pin "a12")
  (pin "a20")
  (pin "b6")
  (pin "b32")
  (pin "b28")
  (pin "b12")
  (pin "a30")
  (pin "a32")
  (pin "a28")
  (pin "a16")
  (pin "b14")
  (pin "b16")
  (pin "b24")
  (pin "a24")
  (pin "a18")
  (pin "b18")
  (pin "b26")
  (pin "a2")
  (pin "b30")
  (pin "a22")
  (pin "b8")
  (pin "b22")
  (pin "b10")
  (pin "a6")
  (pin "b4")
  (pin "b2")
  (pin "a4")
  (pin "a8")
  (pin "a10")
  (pin "a14")
  (pin "a26")
  (pin "b20"))
 (symbol
  (lib_id "power:+15V")
  (at 177.8 50.8 0)
  (unit 1)
  (body_style 1)
  (exclude_from_sim no)
  (in_bom yes)
  (on_board yes)
  (in_pos_files yes)
  (dnp no)
  (property "Reference" "#PWR012" (at 177.8 54.61 0) (hide yes) (show_name no) (do_not_autoplace no) (effects (font (size 1.27 1.27))))
  (property "Value" "+15V" (at 175.26 46.99 0) (show_name no) (do_not_autoplace no) (effects (font (size 1.27 1.27)) (justify left)))
  (property "Footprint" "" (at 177.8 50.8 0) (hide yes) (show_name no) (do_not_autoplace no) (effects (font (size 1.27 1.27))))
  (property "Datasheet" "" (at 177.8 50.8 0) (hide yes) (show_name no) (do_not_autoplace no) (effects (font (size 1.27 1.27))))
  (property "Description" "Power symbol creates a global label with name \"+15V\"" (at 177.8 50.8 0) (hide yes) (show_name no) (do_not_autoplace no) (effects (font (size 1.27 1.27))))
  (pin "1"))
 (symbol
  (lib_id "Connector_Generic:Conn_02x02_Odd_Even")
  (at 106.68 101.6 0)
  (unit 1)
  (body_style 1)
  (exclude_from_sim no)
  (in_bom yes)
  (on_board yes)
  (in_pos_files yes)
  (dnp no)
  (fields_autoplaced yes)
  (property "Reference" "J3" (at 107.95 95.25 0) (show_name no) (do_not_autoplace no) (effects (font (size 1.27 1.27))))
  (property "Value" "GATE SELECT" (at 107.95 97.79 0) (show_name no) (do_not_autoplace no) (effects (font (size 1.27 1.27))))
  (property "Footprint" "Connector_PinHeader_2.54mm:PinHeader_2x02_P2.54mm_Vertical" (at 106.68 101.6 0) (hide yes) (show_name no) (do_not_autoplace no) (effects (font (size 1.27 1.27))))
  (property "Datasheet" "" (at 106.68 101.6 0) (hide yes) (show_name no) (do_not_autoplace no) (effects (font (size 1.27 1.27))))
  (property "Description" "Generic connector, double row, 02x02, odd/even pin numbering scheme (row 1 odd numbers, row 2 even numbers), script generated (kicad-library-utils/schlib/autogen/connector/)" (at 106.68 101.6 0) (hide yes) (show_name no) (do_not_autoplace no) (effects (font (size 1.27 1.27))))
  (pin "3")
  (pin "2")
  (pin "4")
  (pin "1"))
 (symbol
  (lib_id "power:-15V")
  (at 177.8 76.2 180)
  (unit 1)
  (body_style 1)
  (exclude_from_sim no)
  (in_bom yes)
  (on_board yes)
  (in_pos_files yes)
  (dnp no)
  (property "Reference" "#PWR013" (at 177.8 72.39 0) (hide yes) (show_name no) (do_not_autoplace no) (effects (font (size 1.27 1.27))))
  (property "Value" "-15V" (at 175.006 80.01 0) (show_name no) (do_not_autoplace no) (effects (font (size 1.27 1.27)) (justify right)))
  (property "Footprint" "" (at 177.8 76.2 0) (hide yes) (show_name no) (do_not_autoplace no) (effects (font (size 1.27 1.27))))
  (property "Datasheet" "" (at 177.8 76.2 0) (hide yes) (show_name no) (do_not_autoplace no) (effects (font (size 1.27 1.27))))
  (property "Description" "Power symbol creates a global label with name \"-15V\"" (at 177.8 76.2 0) (hide yes) (show_name no) (do_not_autoplace no) (effects (font (size 1.27 1.27))))
  (pin "1"))
 (symbol
  (lib_id "FormantKO:C_Polarized")
  (at 177.8 54.61 0)
  (unit 1)
  (body_style 1)
  (exclude_from_sim no)
  (in_bom yes)
  (on_board yes)
  (in_pos_files yes)
  (dnp no)
  (fields_autoplaced yes)
  (property "Reference" "C3" (at 181.61 51.1809 0) (show_name no) (do_not_autoplace no) (effects (font (size 1.27 1.27)) (justify left)))
  (property "Value" "10µ" (at 181.61 53.7209 0) (show_name no) (do_not_autoplace no) (effects (font (size 1.27 1.27)) (justify left)))
  (property "Footprint" "FormantKO:CP_Axial_600" (at 178.7652 58.42 0) (hide yes) (show_name no) (do_not_autoplace no) (effects (font (size 1.27 1.27))))
  (property "Datasheet" "" (at 177.8 54.61 0) (hide yes) (show_name no) (do_not_autoplace no) (effects (font (size 1.27 1.27))))
  (property "Description" "Polarized capacitor" (at 177.8 54.61 0) (hide yes) (show_name no) (do_not_autoplace no) (effects (font (size 1.27 1.27))))
  (property "Voltage" "16V" (at 181.61 56.2609 0) (show_name no) (do_not_autoplace no) (effects (font (size 1.27 1.27)) (justify left)))
  (pin "2")
  (pin "1"))
 (symbol
  (lib_id "FormantKO:CardBracket")
  (at 63.5 76.2 0)
  (unit 1)
  (body_style 1)
  (exclude_from_sim no)
  (in_bom yes)
  (on_board yes)
  (in_pos_files yes)
  (dnp no)
  (fields_autoplaced yes)
  (property "Reference" "MH1" (at 66.04 74.9299 0) (show_name no) (do_not_autoplace no) (effects (font (size 1.27 1.27)) (justify left)))
  (property "Value" "CardBracket" (at 66.04 77.4699 0) (show_name no) (do_not_autoplace no) (effects (font (size 1.27 1.27)) (justify left)))
  (property "Footprint" "FormantKO:Card_Bracket" (at 63.5 76.2 0) (hide yes) (show_name no) (do_not_autoplace no) (effects (font (size 1.27 1.27))))
  (property "Datasheet" "" (at 63.5 76.2 0) (hide yes) (show_name no) (do_not_autoplace no) (effects (font (size 1.27 1.27))))
  (property "Description" "" (at 63.5 76.2 0) (hide yes) (show_name no) (do_not_autoplace no) (effects (font (size 1.27 1.27)))))
 (symbol
  (lib_id "power:GND")
  (at 160.02 104.14 0)
  (unit 1)
  (body_style 1)
  (exclude_from_sim no)
  (in_bom yes)
  (on_board yes)
  (in_pos_files yes)
  (dnp no)
  (property "Reference" "#PWR05" (at 160.02 110.49 0) (hide yes) (show_name no) (do_not_autoplace no) (effects (font (size 1.27 1.27))))
  (property "Value" "GND" (at 160.02 107.95 0) (show_name no) (do_not_autoplace no) (effects (font (size 1.27 1.27))))
  (property "Footprint" "" (at 160.02 104.14 0) (hide yes) (show_name no) (do_not_autoplace no) (effects (font (size 1.27 1.27))))
  (property "Datasheet" "" (at 160.02 104.14 0) (hide yes) (show_name no) (do_not_autoplace no) (effects (font (size 1.27 1.27))))
  (property "Description" "Power symbol creates a global label with name \"GND\" , ground" (at 160.02 104.14 0) (hide yes) (show_name no) (do_not_autoplace no) (effects (font (size 1.27 1.27))))
  (pin "1"))
 (symbol
  (lib_id "Connector_Generic:Conn_02x04_Odd_Even")
  (at 106.68 118.11 0)
  (unit 1)
  (body_style 1)
  (exclude_from_sim no)
  (in_bom yes)
  (on_board yes)
  (in_pos_files yes)
  (dnp no)
  (fields_autoplaced yes)
  (property "Reference" "J2" (at 107.95 109.22 0) (show_name no) (do_not_autoplace no) (effects (font (size 1.27 1.27))))
  (property "Value" "ENV SELECT" (at 107.95 111.76 0) (show_name no) (do_not_autoplace no) (effects (font (size 1.27 1.27))))
  (property "Footprint" "Connector_PinHeader_2.54mm:PinHeader_2x04_P2.54mm_Vertical" (at 106.68 118.11 0) (hide yes) (show_name no) (do_not_autoplace no) (effects (font (size 1.27 1.27))))
  (property "Datasheet" "" (at 106.68 118.11 0) (hide yes) (show_name no) (do_not_autoplace no) (effects (font (size 1.27 1.27))))
  (property "Description" "Generic connector, double row, 02x04, odd/even pin numbering scheme (row 1 odd numbers, row 2 even numbers), script generated (kicad-library-utils/schlib/autogen/connector/)" (at 106.68 118.11 0) (hide yes) (show_name no) (do_not_autoplace no) (effects (font (size 1.27 1.27))))
  (pin "4")
  (pin "5")
  (pin "8")
  (pin "3")
  (pin "6")
  (pin "7")
  (pin "2")
  (pin "1"))
 (symbol
  (lib_id "FormantKO:MonoJack")
  (at 165.1 101.6 0)
  (unit 1)
  (body_style 1)
  (exclude_from_sim no)
  (in_bom yes)
  (on_board yes)
  (in_pos_files yes)
  (dnp no)
  (property "Reference" "J4" (at 170.18 100.9649 0) (show_name no) (do_not_autoplace no) (effects (font (size 1.27 1.27)) (justify left)))
  (property "Value" "EOS" (at 170.434 103.632 0) (show_name no) (do_not_autoplace no) (effects (font (size 1.27 1.27))))
  (property "Footprint" "FormantKO:Panel_Connector_1x02" (at 165.1 101.6 0) (hide yes) (show_name no) (do_not_autoplace no) (effects (font (size 1.27 1.27))))
  (property "Datasheet" "" (at 165.1 101.6 0) (hide yes) (show_name no) (do_not_autoplace no) (effects (font (size 1.27 1.27))))
  (property "Description" "Audio Jack, 2 Poles (Mono / TS)" (at 165.1 101.6 0) (hide yes) (show_name no) (do_not_autoplace no) (effects (font (size 1.27 1.27))))
  (property "Legend" "LEGEND" (at 170.18 103.5049 0) (hide yes) (show_name no) (do_not_autoplace no) (effects (font (size 1.27 1.27)) (justify left)))
  (pin "2")
  (pin "1"))
 (symbol
  (lib_id "FormantKO:C_Polarized")
  (at 177.8 72.39 0)
  (unit 1)
  (body_style 1)
  (exclude_from_sim no)
  (in_bom yes)
  (on_board yes)
  (in_pos_files yes)
  (dnp no)
  (fields_autoplaced yes)
  (property "Reference" "C4" (at 181.61 68.9609 0) (show_name no) (do_not_autoplace no) (effects (font (size 1.27 1.27)) (justify left)))
  (property "Value" "10µ" (at 181.61 71.5009 0) (show_name no) (do_not_autoplace no) (effects (font (size 1.27 1.27)) (justify left)))
  (property "Footprint" "FormantKO:CP_Axial_600" (at 178.7652 76.2 0) (hide yes) (show_name no) (do_not_autoplace no) (effects (font (size 1.27 1.27))))
  (property "Datasheet" "" (at 177.8 72.39 0) (hide yes) (show_name no) (do_not_autoplace no) (effects (font (size 1.27 1.27))))
  (property "Description" "Polarized capacitor" (at 177.8 72.39 0) (hide yes) (show_name no) (do_not_autoplace no) (effects (font (size 1.27 1.27))))
  (property "Voltage" "16V" (at 181.61 74.0409 0) (show_name no) (do_not_autoplace no) (effects (font (size 1.27 1.27)) (justify left)))
  (pin "2")
  (pin "1"))
 (sheet_instances
  (path ""
   (page "2"))))
